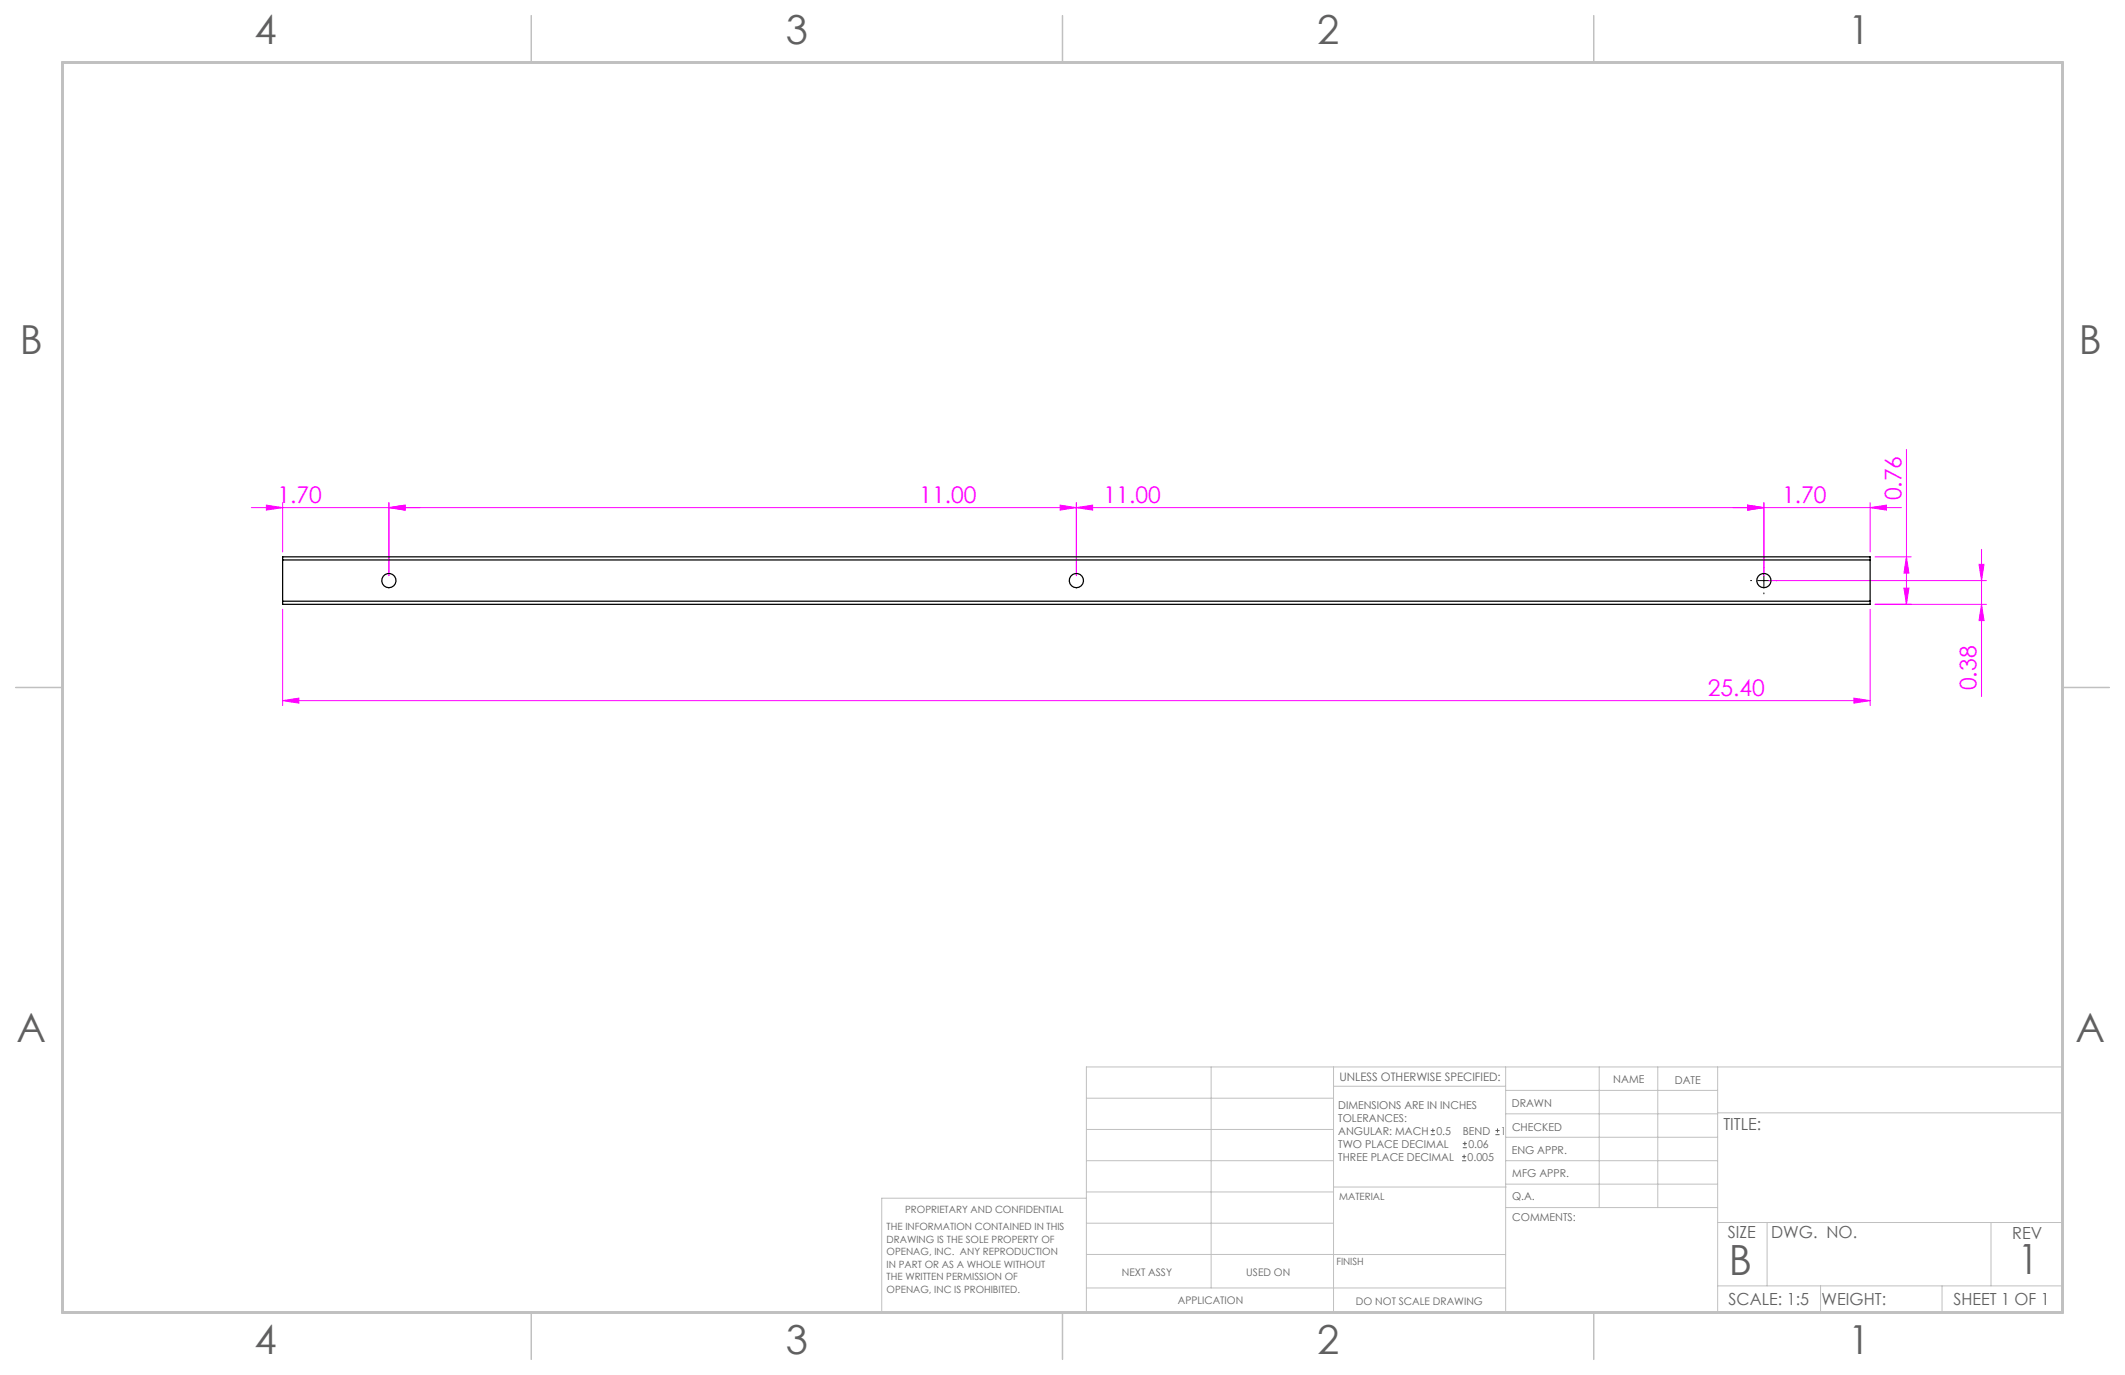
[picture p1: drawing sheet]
<svg xmlns="http://www.w3.org/2000/svg" width="432mm" height="279mm" viewBox="0 0 432 279" stroke-linecap="round" stroke-linejoin="round" font-family="sans-serif">
<path d="M290.7 230.6h.9M290.7 229.7h.9M291.2 229.3v.8M297.1 235.9h.8M297.1 235h.8M297.2 233.2h.9M297.2 232.4h.9M297.5 234.6v.8M297.7 232v.8M303.9 230.6h.8M303.9 229.7h.8M304.3 229.3v.8" fill="none" stroke="#606060" stroke-width=".2"/>
<g fill="none" stroke="#f0f" stroke-width=".2">
<path d="M387.4 91.3v31.5M51.1 103.1h335.3M54.1 102.6l3.3 .5-3.3 .6zM57.4 102.1v10M79 103.1l3.3-.5v1.1zM79 102.1v14.9M215.4 102.6l3.3 .5-3.3 .6zM218.7 103.1l3.3-.5v1.1zM218.7 102.1v14.9M355.1 102.6l3.3 .5-3.3 .6zM358.4 102.1v14.9M359.4 118h44.2"/>
<path d="M380 103.1l3.3-.5v1.1zM380 102.1v10M381 113.1h7.4M386.9 119.5h1l-.5 3.3zM387.4 113.1l.5 3.4h-1zM402.1 114.7h1.1l-.6 3.3zM402.6 111.6v29.9M57.4 123.8v19.6M380 123.8v19.6M381 122.8h22.6M402.6 122.8l.6 3.3h-1.1zM57.4 142.4l3.3-.5v1z"/>
<path d="M57.4 142.4h322.6M376.7 141.9l3.3 .5-3.3 .5z"/>
</g>
<path d="M355.9 118h-.2M358.4 115.5v-.2M360.9 118h.2M358.4 120.5v.2" fill="none" stroke="#000" stroke-width=".2" stroke-dasharray="15.2 1.3 1.3 1.3"/>
<path d="M357.2 118h2.5M358.4 116.7v2.5" fill="none" stroke="#000" stroke-width=".2"/>
<g fill="none" stroke="#c0c0c0" stroke-width=".2">
<path d="M246.1 216.8v44.9M271 216.8v49.9M305.9 216.8v49.9M325 216.8v28.6M336.9 216.8v28.6M349 216.8v49.9M220.8 235.9h50.2M220.8 229.5h50.2M220.8 223.2h50.2M271 220.7h34.9M305.9 231.1h43.1M305.9 226.3h43.1"/>
<path d="M305.9 221.6h43.1M305.9 235.9h43.1M349 226.1h70.1M220.8 243.5h-41.6v23.2h239.9v-49.9h-198.3v49.9M220.8 254.9h85.1M220.8 248.6h50.2M220.8 242.2h50.2M271 241.2h35.1M305.9 240.6h43.1M306.1 245.4h42.9M349 248.4h70.1M359.1 248.4v12.9"/>
<path d="M404.6 248.4v12.9M220.8 261.7h85.1M349 261.3h70.1M369.9 261.3v5.4M394.6 261.3v5.4"/>
</g>
<path d="M107.9 3.2v9.5M215.9 3.2v9.5M323.8 3.2v9.5M3.2 139.7h9.5M419.1 139.7h9.5M107.9 266.7v9.5M215.9 266.7v9.5M323.8 266.7v9.5" fill="none" stroke="#c0c0c0" stroke-width=".3"/>
<path d="M12.7 12.7h406.4v254h-406.4z" fill="none" stroke="#c0c0c0" stroke-width=".6"/>
<g fill="#f0f">
<path d="M355.1 102.6l3.3 .5-3.3 .6zM380 103.1l3.3-.5v1.1zM57.4 142.4l3.3-.5v1zM376.7 141.9l3.3 .5-3.3 .5z"/>
<path d="M79 103.1l3.3-.5v1.1zM215.4 102.6l3.3 .5-3.3 .6z"/>
<path d="M79 103.1l3.3-.5v1.1zM54.1 102.6l3.3 .5-3.3 .6zM355.1 102.6l3.3 .5-3.3 .6zM218.7 103.1l3.3-.5v1.1z"/>
<path d="M387.4 113.1l.5 3.4h-1zM386.9 119.5h1l-.5 3.3zM402.1 114.7h1.1l-.6 3.3zM402.6 122.8l.6 3.3h-1.1z"/>
</g>
<g fill="none" stroke="#000" stroke-width=".25">
<path d="M57.4 113.8v-.7h322.6v.7M57.4 113.8h322.6M57.4 113.8v8.4M380 113.8v8.4M57.4 122.2v.6h322.6v-.6M57.4 122.2h322.6"/>
<circle cx="79" cy="118" r="1.45"/>
<circle cx="218.7" cy="118" r="1.45"/>
<circle cx="358.4" cy="118" r="1.45"/>
</g>
<g font-size="8.5" fill="#606060">
<text x="351.3" y="259">B</text>
<text x="410" y="258.9">1</text>
</g>
<g font-size="8.1" fill="#606060">
<text x="51.7" y="9">4</text>
<text x="159.7" y="9">3</text>
<text x="267.6" y="9">2</text>
<text x="375.6" y="9">1</text>
<text x="4" y="72">B</text>
<text x="422.4" y="72">B</text>
<text x="3.3" y="211.7">A</text>
<text x="421.7" y="211.7">A</text>
<text x="51.7" y="275.2">4</text>
<text x="159.7" y="275.2">3</text>
<text x="267.6" y="275.2">2</text>
<text x="375.6" y="275.2">1</text>
</g>
<g font-size="4.7" fill="#f0f">
<text x="386.4" y="101.7" transform="rotate(-90 386.4 101.7)">0.76</text>
<text x="56.4" y="102.1">1.70</text>
<text x="186.8" y="102.1">11.00</text>
<text x="224.3" y="102.1">11.00</text>
<text x="362.1" y="102.1">1.70</text>
<text x="347" y="141.4">25.40</text>
<text x="401.6" y="140.3" transform="rotate(-90 401.6 140.3)">0.38</text>
</g>
<g font-size="3.4" fill="#606060">
<text x="350.2" y="229.5">TITLE:</text>
<text x="351.1" y="251.6">SIZE</text>
<text x="359.9" y="251.6">DWG. NO.</text>
<text x="408.9" y="251.7">REV</text>
<text x="351.2" y="265.2">SCALE: 1:5</text>
<text x="370.1" y="265.3">WEIGHT:</text>
<text x="396.9" y="265.2">SHEET 1 OF 1</text>
</g>
<text font-size="2.4" fill="#606060" x="272.2" y="219.7">UNLESS OTHERWISE SPECIFIED:</text>
<g font-size="2.2" fill="#606060">
<text x="327.8" y="220.1">NAME</text>
<text x="340.3" y="220.2">DATE</text>
<text x="271.9" y="225.3">DIMENSIONS ARE IN INCHES</text>
<text x="271.9" y="227.9">TOLERANCES:</text>
<text x="307.2" y="224.9">DRAWN</text>
<text x="271.9" y="233.2">TWO PLACE DECIMAL</text>
<text x="271.9" y="230.6">ANGULAR: MACH</text>
<text x="291.9" y="230.6">0.5</text>
<text x="297.2" y="230.6">BEND</text>
<text x="298.4" y="233.2">0.06</text>
<text x="305" y="230.6">1</text>
<text x="307.3" y="229.8">CHECKED</text>
<text x="271.9" y="235.9">THREE PLACE DECIMAL</text>
<text x="298.2" y="235.9">0.005</text>
<text x="307.2" y="234.5">ENG APPR.</text>
<text x="307.3" y="239.2">MFG APPR.</text>
<text x="307.3" y="243.9">Q.A.</text>
<text x="307.3" y="248.1">COMMENTS:</text>
</g>
<g font-size="2.1" fill="#606060">
<text x="227.9" y="259.2">NEXT ASSY</text>
<text x="253.3" y="259.2">USED ON</text>
<text x="239.3" y="265">APPLICATION</text>
<text x="275.5" y="265.1">DO NOT SCALE DRAWING</text>
</g>
<g font-size="2" fill="#606060">
<text x="272.1" y="243.9">MATERIAL</text>
<text x="180.2" y="250">THE INFORMATION CONTAINED IN THIS</text>
<text x="183.9" y="246.4">PROPRIETARY AND CONFIDENTIAL</text>
<text x="180.2" y="252.5">DRAWING IS THE SOLE PROPERTY OF</text>
<text x="180.2" y="255.1">OPENAG, INC. ANY REPRODUCTION</text>
<text x="180.2" y="257.6">IN PART OR AS A WHOLE WITHOUT</text>
<text x="271.5" y="257">FINISH</text>
<text x="180.2" y="260.1">THE WRITTEN PERMISSION OF</text>
<text x="180.2" y="262.6">OPENAG, INC IS PROHIBITED.</text>
</g>
</svg>
